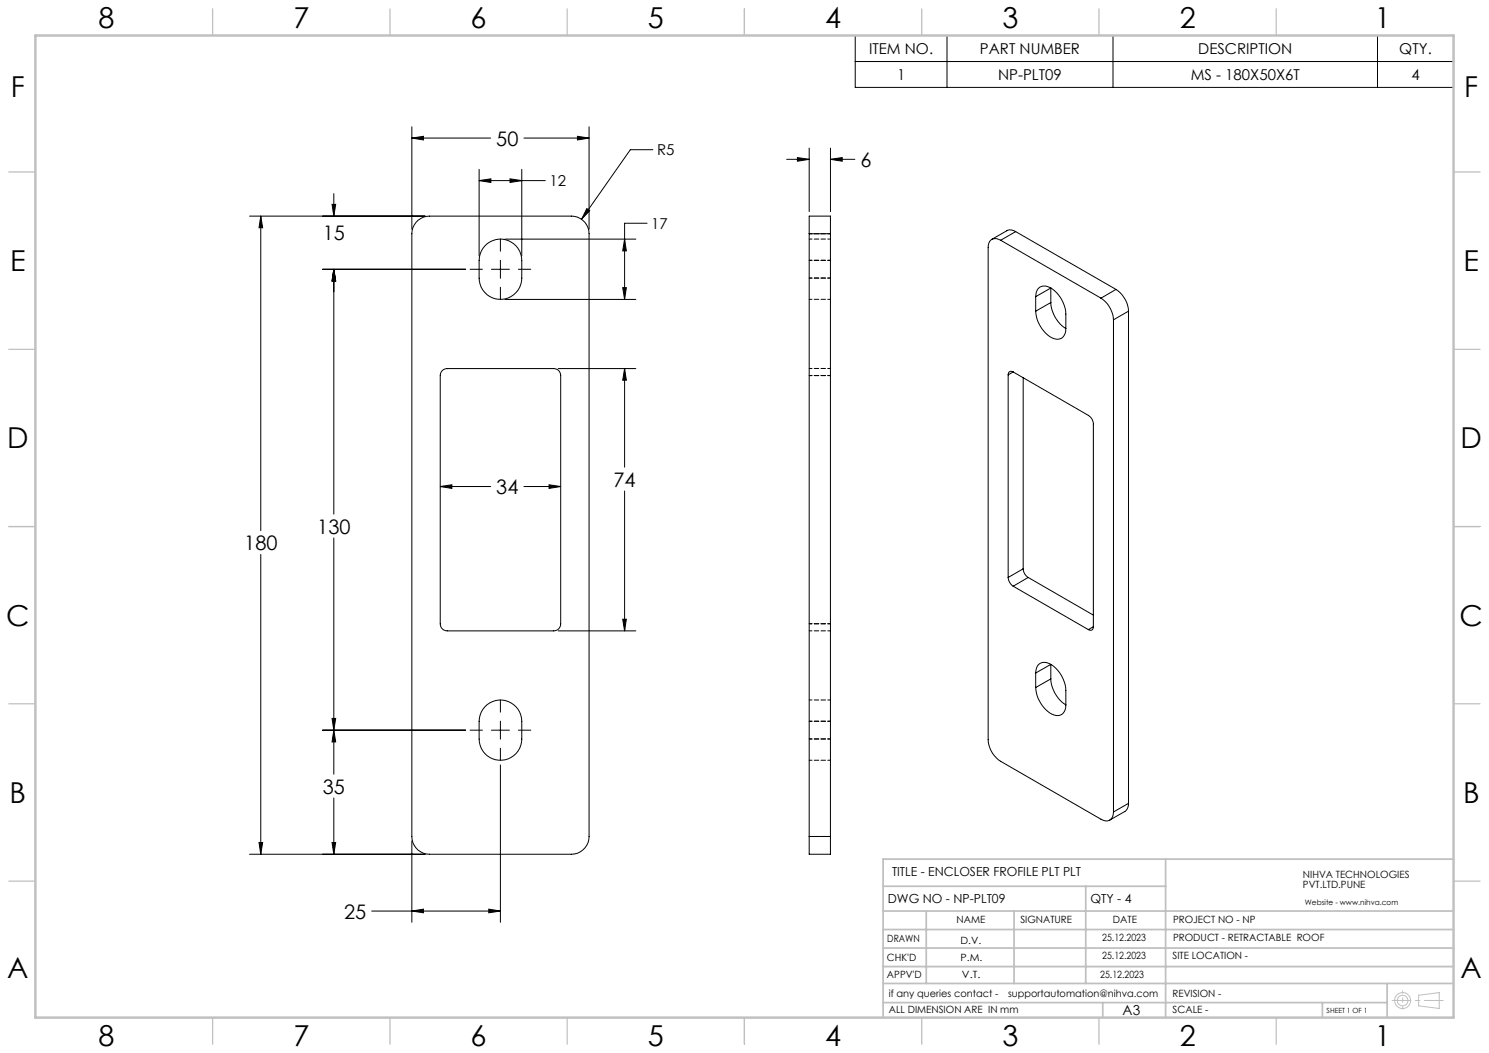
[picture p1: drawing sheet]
<svg xmlns="http://www.w3.org/2000/svg" width="420mm" height="297mm" viewBox="0 0 420 297" stroke-linecap="round" stroke-linejoin="round" font-family="sans-serif">
<g fill="none" stroke="#c0c0c0" stroke-width=".28">
<path d="M400.2 280.7l5.8-.7v4.4l-5.8-.7z"/>
<circle cx="395.6" cy="282.2" r="2.26"/>
<circle cx="395.6" cy="282.2" r="1.49"/>
</g>
<g fill="none" stroke="#000" stroke-width=".28">
<path d="M241.2 10h168.8v14.7h-168.8zM241.2 17.4h168.8M267.1 10v14.7M313.9 10v14.7M388.5 10v14.7M116.2 38.9l3.3-.5v1.1zM116.2 35.8v28.9M116.2 38.9h22.2M147.8 38.9h18.4M162.9 38.4l3.3 .5-3.3 .6zM166.2 35.8v28.9M93.7 57.6h1l-.5 3.4z"/>
<path d="M94.2 54.6v6.4M135.1 50.9l3.4-.5v1.1zM135.1 47.8v24.4M135.1 50.9h18.7M143.9 50.4l3.3 .5-3.3 .6zM147.2 47.8v24.4M165.5 58.8l.8 .6-2.3 2.4zM184.2 42.2h-6.4l-13.8 19.6M221.9 44.9h6.3M224.9 44.4l3.3 .5-3.3 .6zM228.2 41.8v17.9M234.2 44.9l3.4-.5v1.1z"/>
<path d="M234.2 41.8v17.9M234.2 44.9h6.9M70.4 61h49.5M73.6 61l.5 3.2h-1zM73.6 61v88.7M91 75.9h40.3M94.2 75.9l.5 3.4h-1zM94.2 75.9v69.1M117.3 62.7a5.2 5.2 0 0 1 3.9-1.7h39.9a5 5 0 0 1 5.1 4.9v170a5 5 0 0 1-5.1 5h-39.9a5 5 0 0 1-5-5v-170a4.8 4.8 0 0 1 1.1-3.2zM132.6 75.9h3.5M136.8 69.4a6 6 0 0 1 6.6-1.5 6 6 0 0 1 3.8 5.5v5.1a6 6 0 0 1-6 5.9 6 6 0 0 1-6.1-5.9v-5.1a6.2 6.2 0 0 1 1.7-4zM138.6 75.9h5.1"/>
<path d="M141.1 67.4v3.5M141.1 73.4v5.1M142.4 67.4h37M146.2 75.9h3.5M176.2 67.4l.5 3.4h-1.1zM182.5 63h-6.3v21.5M228.2 65.9v-4.9h6v4.9M228.2 65.9v170M228.2 65.9h6M234.2 65.9v170M282.3 67.8a2.15 2.15 0 0 0-2.5-.3 2.15 2.15 0 0 0-1.1 2.3v138.8a7.6 7.6 0 0 0 3.6 6.1l28.3 16.4a2.16 2.16 0 0 0 2.4 .2 2.16 2.16 0 0 0 1.1-2.3M282.3 67.8l28.3 16.3"/>
<path d="M286.5 65.3a2.51 2.51 0 0 0-2.5-.2l-4.2 2.4M286.5 65.3l-4.2 2.5M286.5 65.3l28.3 16.3M141.1 81v3.5M142.4 84.5h37M175.6 81.1h1.1l-.5 3.4zM292.1 83.7a2.55 2.55 0 0 1 1.1-2.7 2.55 2.55 0 0 1 2.9 .1 9.2 9.2 0 0 1 4.5 7.5v4.1M292.1 87.8a9 9 0 0 0 5.3 7.7 2.45 2.45 0 0 0 3.2-2.8M292.1 83.7v4.1M292.1 83.7l4.3-2.5v4.1M296.4 85.3a9.3 9.3 0 0 0 4.2 7.4M296.4 85.3l-4.3 2.5"/>
<path d="M310.6 84.1a7.8 7.8 0 0 1 3.5 6.1M314.1 90.2v138.8M314.8 81.6a8 8 0 0 1 3.5 6.2M314.8 81.6l-4.2 2.5M318.3 87.8l-4.2 2.4M318.3 87.8v138.8M124.7 104.5l.7-.4 .8-.1h30a1.93 1.93 0 0 1 2 1.9v70.1a1.93 1.93 0 0 1-2 1.9h-30a1.93 1.93 0 0 1-2-1.9v-70.1l.1-.7zM157.4 104h22M176.2 104l.5 3.2h-1.1zM176.2 104v27.8M284.4 105.7v57.2M285.8 104.9a.86 .86 0 0 0-1-.1 .86 .86 0 0 0-.4 .9"/>
<path d="M285.8 104.9l21.2 12.3a2.97 2.97 0 0 1 1.4 2.4v57.2M285.8 104.9l-1.4 .8M288.6 106.5v53.9M124.2 137.2l3.3-.5v1.1zM124.2 137.2h14.2M147.8 137.2h10.4M154.9 136.7l3.3 .5-3.3 .6zM176.2 138.5v39.4M73.6 156.4v84.5M94.2 151.7v66.7M157.4 177.9h22M175.6 174.7h1.1l-.5 3.2z"/>
<path d="M284.4 162.9a3.2 3.2 0 0 0 1.4 2.4M285.8 165.3l21.2 12.3M288.6 160.4a3.1 3.1 0 0 0 1.4 2.5M288.6 160.4l-4.2 2.5M290 162.9l-4.2 2.4M290 162.9l18.4 10.6M308.4 176.8a.85 .85 0 0 1-.4 .9 .85 .85 0 0 1-1-.1M308.4 176.8l-1.4 .8M136.8 199.4a6 6 0 0 1 6.6-1.5 6 6 0 0 1 3.8 5.5v5.1a6 6 0 0 1-6 5.9 6 6 0 0 1-6.1-5.9v-5.1a6.2 6.2 0 0 1 1.7-4zM141.1 197.4v3.5M292.1 189.8a2.55 2.55 0 0 1 1.1-2.6 2.55 2.55 0 0 1 2.9 0 9.2 9.2 0 0 1 4.5 7.5v4.1M292.1 193.9a9 9 0 0 0 5.3 7.8 2.45 2.45 0 0 0 3.2-2.9"/>
<path d="M292.1 189.8v4.1M292.1 189.8l4.3-2.4v4.1M296.4 191.5a9.3 9.3 0 0 0 4.2 7.3M296.4 191.5l-4.3 2.4M91 205.9h40.3M93.7 202.6h1l-.5 3.3zM94.2 205.9l.5 3.4h-1zM132.6 205.9h3.5M138.6 205.9h5.1M141.1 215.8v44.3M141.1 203.4v5.1M141.1 211v3.5"/>
<path d="M146.2 205.9h3.5M73.1 237.6h1l-.5 3.3zM93.7 237.6h1l-.5 3.3zM94.2 225.1v15.8M116.2 237.2v22.9M228.2 235.9v5h6v-5M228.2 235.9h6M318.3 226.6a2.59 2.59 0 0 1-1 2.3l-4.3 2.4M318.3 226.6l-4.2 2.4M70.4 240.9h49.5M104.8 257h36.3M116.2 257l3.3-.6v1.1z"/>
<path d="M137.9 256.4l3.2 .6-3.2 .5z"/>
</g>
<path d="M392.7 282.2h14.4" fill="none" stroke="#c0c0c0" stroke-width=".28" stroke-dasharray="15.2 1.3 1.3 1.3" stroke-dashoffset="9.9"/>
<path d="M395.7 279.5v5.1" fill="none" stroke="#c0c0c0" stroke-width=".28" stroke-dasharray="15.2 1.3 1.3 1.3" stroke-dashoffset="14.6"/>
<g fill="none" stroke="#c0c0c0" stroke-width=".35">
<path d="M60 2.5v7.5M110 2.5v7.5M160 2.5v7.5M210 2.5v7.5M260 2.5v7.5M310 2.5v7.5M360 2.5v7.5M2.5 48.5h7.5M410 48.5h7.5M2.5 98.5h7.5M410 98.5h7.5M2.5 148.5h7.5"/>
<path d="M410 148.5h7.5M2.5 198.5h7.5M410 198.5h7.5M2.5 248.5h7.5M410 248.5h7.5M60 287v7.5M110 287v7.5M160 287v7.5M210 287v7.5M260 287v7.5M310 287v7.5M360 287v7.5"/>
</g>
<g fill="none" stroke="#c0c0c0" stroke-width=".5">
<path d="M249.1 257h160.9M249.1 250h79.7M261.3 257v20.4M286 257v20.4M306.2 250v27.4M328.8 242.3v44.7M410 242.3h-160.9v44.7M249.1 272.6h160.9M249.1 267.4h160.9M249.1 262.2h160.9M249.1 277.4h160.9M391.3 277.4v9.6"/>
<path d="M249.1 282.8h142.2M311 282.8v4.2M373 282.8v4.2"/>
</g>
<path d="M10 10h400v277h-400z" fill="none" stroke="#c0c0c0" stroke-width=".7"/>
<g fill="#000">
<path d="M162.9 38.4l3.3 .5-3.3 .6zM116.2 38.9l3.3-.5v1.1zM73.6 61l.5 3.2h-1zM73.1 237.6h1l-.5 3.3zM94.2 75.9l.5 3.4h-1zM93.7 202.6h1l-.5 3.3zM94.2 75.9l.5 3.4h-1zM93.7 57.6h1l-.5 3.4zM94.2 205.9l.5 3.4h-1zM93.7 237.6h1l-.5 3.3zM176.2 104l.5 3.2h-1.1zM175.6 174.7h1.1l-.5 3.2zM154.9 136.7l3.3 .5-3.3 .6zM124.2 137.2l3.3-.5v1.1zM137.9 256.4l3.2 .6-3.2 .5zM116.2 257l3.3-.6v1.1zM224.9 44.4l3.3 .5-3.3 .6zM234.2 44.9l3.4-.5v1.1z"/>
<path d="M175.6 81.1h1.1l-.5 3.4zM176.2 67.4l.5 3.4h-1.1zM135.1 50.9l3.4-.5v1.1zM143.9 50.4l3.3 .5-3.3 .6zM165.5 58.8l-1.5 3 2.3-2.4z"/>
</g>
<g fill="none" stroke="#000" stroke-width=".28" stroke-dasharray="1.3 .6" stroke-dashoffset=".5">
<path d="M228.3 65.9h6M234.3 78.4h-6M234.3 73.4h-6M234.3 67.4h-6M228.3 84.4h6M228.3 103.9h6M228.3 105.9h6M228.3 175.9h6M228.3 177.9h6M234.3 197.4h-6M228.3 214.4h6M234.3 208.4h-6"/>
<path d="M234.3 203.4h-6M234.3 235.9h-6"/>
</g>
<g font-size="8.1">
<text x="27.8" y="8">8</text>
<text x="82.8" y="8">7</text>
<text x="132.8" y="8">6</text>
<text x="182.8" y="8">5</text>
<text x="232.8" y="8">4</text>
<text x="282.8" y="8">3</text>
<text x="332.8" y="8">2</text>
<text x="387.8" y="8">1</text>
<text x="3" y="27.2">F</text>
<text x="413" y="27.2">F</text>
<text x="2.8" y="76.5">E</text>
<text x="412.8" y="76.5">E</text>
<text x="2" y="126.5">D</text>
<text x="412" y="126.5">D</text>
<text x="1.7" y="176.5">C</text>
<text x="411.7" y="176.5">C</text>
<text x="2.7" y="226.5">B</text>
<text x="412.7" y="226.5">B</text>
<text x="2" y="275.7">A</text>
<text x="412" y="275.7">A</text>
<text x="27.8" y="295">8</text>
<text x="82.8" y="295">7</text>
<text x="132.8" y="295">6</text>
<text x="182.8" y="295">5</text>
<text x="232.8" y="295">4</text>
<text x="282.8" y="295">3</text>
<text x="332.8" y="295">2</text>
<text x="387.8" y="295">1</text>
</g>
<g font-size="5.6">
<text x="140" y="41.1">50</text>
<text x="242.7" y="47.1">6</text>
<text x="91.1" y="67.8">15</text>
<text x="173.1" y="137.3">74</text>
<text x="140" y="139.4">34</text>
<text x="68.9" y="155.2">180</text>
<text x="89.5" y="150.5">130</text>
<text x="91.1" y="223.8">35</text>
<text x="97.1" y="259.1">25</text>
</g>
<g font-size="4.2">
<text x="245.1" y="15.2">ITEM NO.</text>
<text x="276.4" y="15.2">PART NUMBER</text>
<text x="338" y="15.2">DESCRIPTION</text>
<text x="394.7" y="15.2">QTY.</text>
<text x="253" y="22.5">1</text>
<text x="281.5" y="22.5">NP-PLT09</text>
<text x="335.9" y="22.5">MS - 180X50X6T</text>
<text x="398.1" y="22.5">4</text>
<text x="185.3" y="43.8">R5</text>
<text x="155" y="52.5">12</text>
<text x="183.7" y="64.5">17</text>
</g>
<text font-size="3.9" x="316.7" y="286.4">A3</text>
<g font-size="3.5">
<text x="251.6" y="247.2">TITLE - ENCLOSER FROFILE PLT PLT</text>
<text x="250.4" y="254.8">DWG NO - NP-PLT09</text>
<text x="307.6" y="254.8">QTY - 4</text>
</g>
<g font-size="2.8">
<text x="367.5" y="247.7">NIHVA TECHNOLOGIES</text>
<text x="367.5" y="250.5">PVT.LTD.PUNE</text>
<text x="269.8" y="260.4">NAME</text>
<text x="287.8" y="260.4">SIGNATURE</text>
<text x="313.9" y="260.5">DATE</text>
<text x="330.9" y="260.5">PROJECT NO - NP</text>
<text x="250.3" y="265.7">DRAWN</text>
<text x="270.9" y="266.1">D.V.</text>
<text x="310.9" y="265.5">25.12.2023</text>
<text x="330.9" y="265.5">PRODUCT - RETRACTABLE ROOF</text>
<text x="250.2" y="271.1">CHK'D</text>
<text x="250.2" y="275.8">APPV'D</text>
<text x="270.9" y="271.1">P.M.</text>
<text x="271.3" y="275.8">V.T.</text>
<text x="310.4" y="275.8">25.12.2023</text>
<text x="310.9" y="270.6">25.12.2023</text>
<text x="330.7" y="270.6">SITE LOCATION -</text>
<text x="250.7" y="281.1">if any queries contact -</text>
<text x="284.3" y="281.1">supportautomation@nihva.com</text>
<text x="330.7" y="281.1">REVISION -</text>
<text x="250.7" y="285.6">ALL DIMENSION ARE IN mm</text>
<text x="330.7" y="285.6">SCALE -</text>
</g>
<text font-size="2.1" x="368.1" y="255.1">Website - www.nihva.com</text>
<text font-size="2" x="374.2" y="285.6">SHEET 1 OF 1</text>
</svg>
